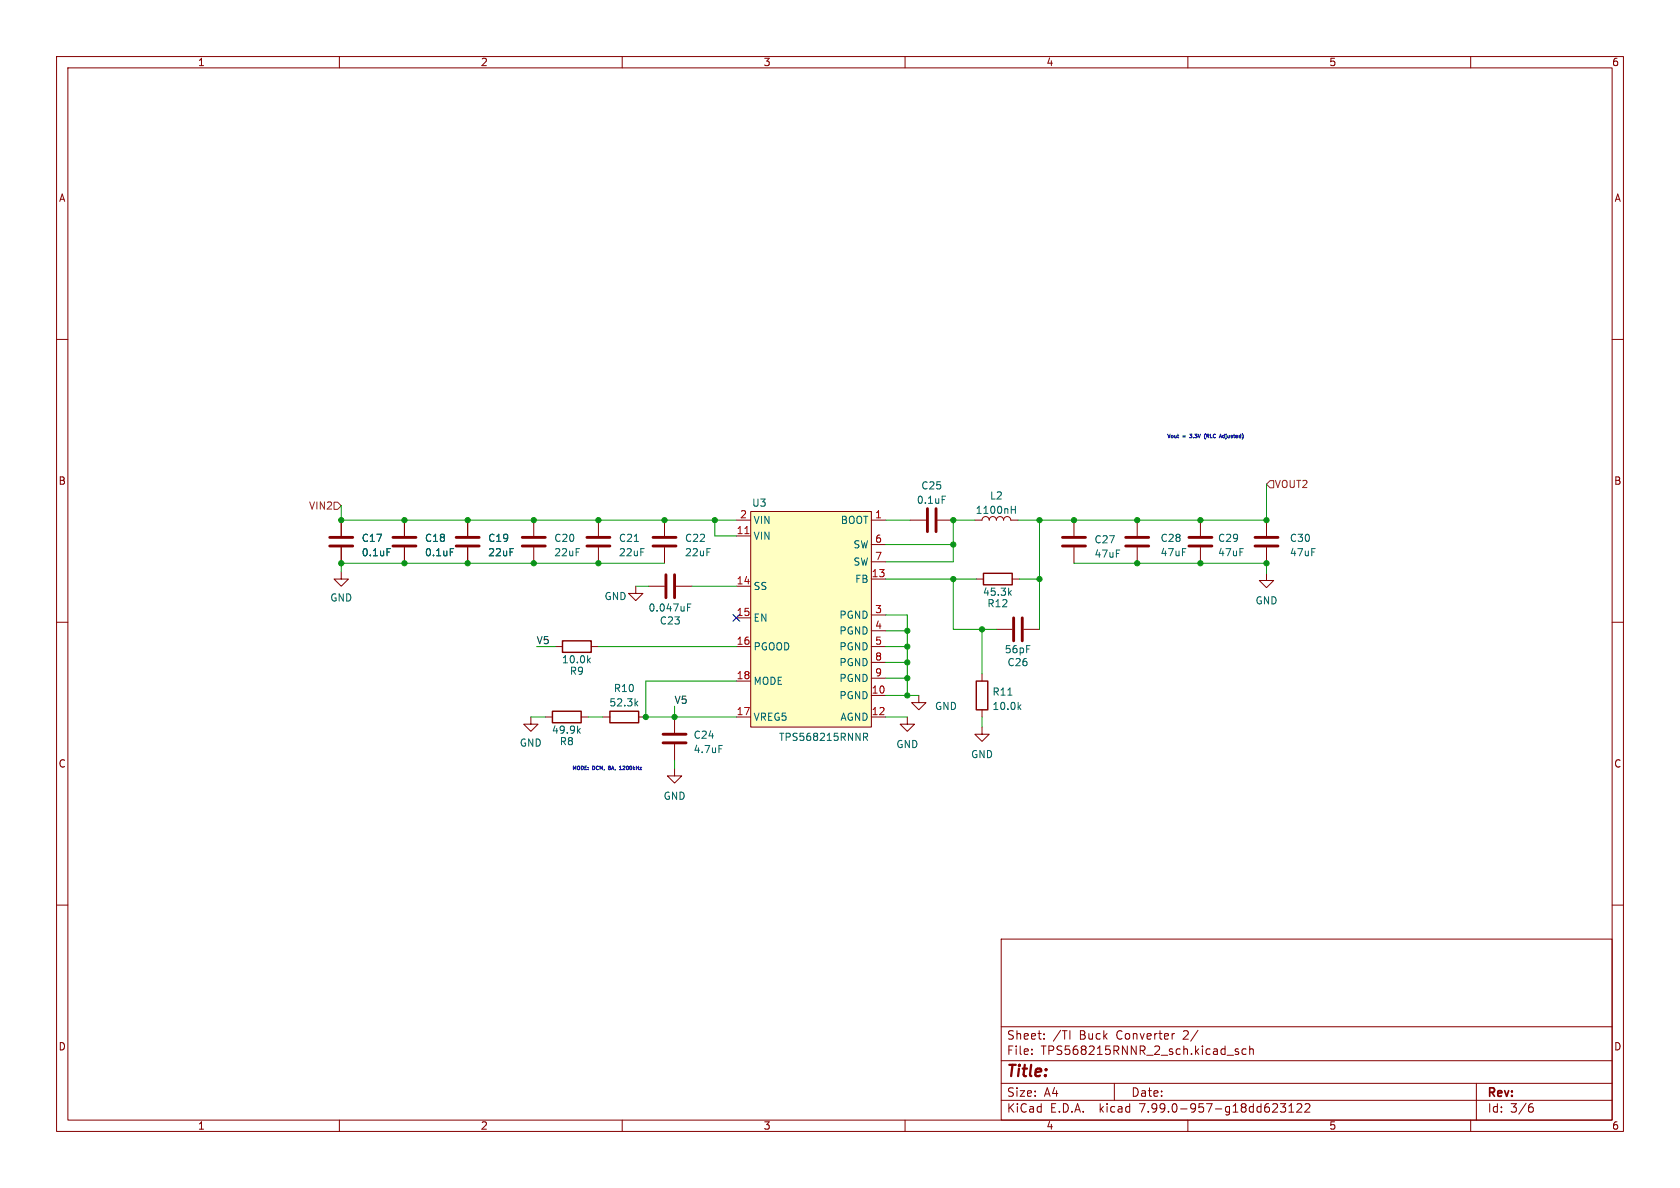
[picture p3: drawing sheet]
<svg xmlns="http://www.w3.org/2000/svg" width="297mm" height="210mm" viewBox="0 0 297 210" stroke-linecap="round" stroke-linejoin="round" font-family="sans-serif">
<g fill="none" stroke="#840000" stroke-width=".18">
<path d="M10 10h277v190h-277zM12 12h273v186h-273zM60 10v2M110 10v2M160 10v2M210 10v2M260 10v2M10 60h2M285 60h2M60.3 91.9v2.8M60.3 96.8v2.8M71.5 91.9v2.8"/>
<path d="M71.5 96.8v2.8M82.7 91.9v2.8M82.7 96.8v2.8M94.4 91.9v2.8M94.4 96.8v2.8M105.8 91.9v2.8M105.8 96.8v2.8M117.5 91.9v2.8M117.5 96.8v2.8M130.2 91.9h2.5M130.2 94.7h2.5M132.7 90.4h21.4v38.1h-21.4z"/>
<path d="M154.1 91.9h2.5M154.1 96.3h2.5M154.1 99.3h2.5M160.9 91.9h2.8M165.7 91.9h2.8M172.3 91.9h1.3a.64 .64 0 0 1 .6-.6 .64 .64 0 0 1 .7 .6 .64 .64 0 0 1 .6-.6 .64 .64 0 0 1 .6 .6 .64 .64 0 0 1 .7-.6 .64 .64 0 0 1 .6 .6 .64 .64 0 0 1 .7-.6 .64 .64 0 0 1 .6 .6h1.3M189.9 91.9v2.8M189.9 96.8v2.8M201 91.9v2.8M201 96.8v2.8M212.2 91.9v2.8M212.2 96.8v2.8"/>
<path d="M223.9 91.9v2.8M223.9 96.8v2.8M10 110h2M60.3 101.1v1.3h1.3l-1.3 1.2-1.2-1.2h1.2M98.2 114.3h1.2M104.5 114.3h1.3M112.4 103.6v1.3h1.3l-1.3 1.3-1.3-1.3h1.3M114.7 103.6h2.8M119.5 103.6h2.8M130.2 103.6h2.5M130.2 109.2h2.5M130.2 114.3h2.5"/>
<path d="M154.1 102.4h2.5M154.1 114.3h2.5M154.1 108.7h2.5M154.1 111.5h2.5M154.1 117.1h2.5M154.1 119.9h2.5M172.6 102.4h1.3M173.6 119.1v1.3M176.1 111.3h2.8M178.9 102.4h1.3M181 111.3h2.8M223.9 101.3v1.3h1.3l-1.3 1.3-1.3-1.3h1.3"/>
<path d="M285 110h2M93.9 126.7v1.3h1.2l-1.2 1.3-1.3-1.3h1.3M96.4 126.7h1.3M102.7 126.7h1.3M106.6 126.7h1.2M112.9 126.7h1.3M119.3 135.9v1.3h1.2l-1.2 1.2-1.3-1.2h1.3M119.3 126.7v2.8M119.3 131.6v2.8M130.2 126.7h2.5M130.2 120.4h2.5M154.1 126.7h2.5"/>
<path d="M154.1 122.9h2.5M160.4 126.7v1.3h1.3l-1.3 1.3-1.3-1.3h1.3M162.4 122.9v1.3h1.3l-1.3 1.3-1.2-1.3h1.2M173.6 128.5v1.3h1.3l-1.3 1.3-1.3-1.3h1.3M173.6 125.5v1.2M10 160h2M285 160h2M177 166h108v32h-108zM60 198v2M110 198v2M160 198v2M177 194.5h108"/>
<path d="M177 191.5h108M177 187.5h108M177 181.5h108M182.4 186.3v.1M182.4 185.5v.1M184.6 183.6v.1M184.6 182.8v.1M189.1 182.2v1.5M197 191.5v3M207.6 182.7l-.3 .1M210 198v2M211.8 182.1l-1.3 2"/>
<path d="M218.9 185.5l-.3-.1-.2 .2v.2l.5 .2v.3h-.5M220.3 185.5l-.4-.1-.3 .3v.4l.1 .2h.6M220.9 185.5l.2-.1 .4 .1 .1 .9M220.9 184.9v1.5M225.6 195.1l.3 .3-.1 .3-.9 .9h1M226.4 195.1h.9l-.5 .6 .4 .1v.7l-.2 .1h-.4l-.2-.1M227.9 196.6h.8M227.9 195.5l.4-.4v1.5M229.3 195.2l.6-.1 .2 .1v.3l-.9 1.1h.9M230.7 195.2l.6-.1 .2 .1 .1 .3-1 1.1h1M260 198v2M261 191.5v6.5"/>
<path d="M270.5 195.7h.4l.2 .3-.1 .5-.5 .1M270.9 195.1l-.4 .1"/>
</g>
<path d="M99.4 113.3h5.1v2h-5.1zM173.9 101.3h5v2.1h-5zM97.7 125.7h5v2.1h-5zM107.8 125.7h5.1v2.1h-5.1zM172.6 120.4h2v5.1h-2z" fill="none" stroke="#840000" stroke-width=".25"/>
<g fill="none" stroke="#006464" stroke-width=".18">
<path d="M68.4 97h.6M79.6 97h.6M166.6 87.7h.6M178.8 90.1h.7M179.5 89.5v1.3M104 116.7l.4 .5M104.4 116.3l-.5 .5M121.5 107.4h.5M121.5 106.8h.6M178.4 104.8l.4 .4M178.8 104.4l-.5 .5M102.2 129.1l.4 .5"/>
<path d="M102.6 128.8l-.5 .5M112.4 124.3l.4 .5M112.8 123.9l-.5 .5M127.1 131.8h.6M152.7 129.6h.4l.3 .3-.1 .3-.6 .1M153 130.3l.4 .6M180.1 124.9l.4 .5M180.5 124.6l-.5 .5"/>
</g>
<path d="M132.7 90.4h21.4v38.1h-21.4z" fill="#ffffc2" stroke="#ffffc2" stroke-width=".18"/>
<path d="M131.7 94.3h.7" fill="none" stroke="#a90000" stroke-width=".18"/>
<g fill="none" stroke="#840000" stroke-width=".51">
<path d="M58.3 96.5h4.1M58.3 95h4.1M69.5 96.5h4M69.5 95h4M80.6 96.5h4.1M80.6 95h4.1M92.3 96.5h4.1M92.3 95h4.1M103.8 96.5h4M103.8 95h4M115.4 96.5h4.1M115.4 95h4.1"/>
<path d="M164 89.9v4.1M165.5 89.9v4.1M187.8 96.5h4.1M187.8 95h4.1M199 96.5h4.1M199 95h4.1M210.2 96.5h4M210.2 95h4M221.9 96.5h4M221.9 95h4M117.7 101.6v4.1M119.3 101.6v4.1"/>
<path d="M179.2 109.2v4.1M180.7 109.2v4.1M117.2 131.3h4.1M117.2 129.8h4.1"/>
</g>
<path d="M59.1 88.8h.6l.6 .6-.6 .6h-.6zM224.5 85h.7v1.2h-.7l-.6-.6z" fill="none" stroke="#725600" stroke-width=".18"/>
<path d="M210.3 76.8h.4M210.3 77.3l.3 .1M213.1 76.7l-.2 .4 .2 .5M215.6 77.2h.3M215.8 76.8l.2 .6M216.2 77v.4M107.7 135.4l-.1 .1 .1 .2-.1 .2 .1 .2M109.5 136.1h.4M109.5 135.6l.2-.2v.7" fill="none" stroke="#0000c2" stroke-width=".18"/>
<g fill="none" stroke="#009600" stroke-width=".18">
<path d="M60.3 89.4v2.5h69.9M117.5 99.6h-57.2v1.5M126.4 91.9v2.8h3.8M156.6 91.9h4.3M156.6 96.3h11.9M172.3 91.9h-3.8v7.4h-11.9M183.8 91.9v19.4M189.9 99.6h34v1.7M223.9 85.6v6.3h-43.9M94.9 114.3h3.3M105.8 114.3h24.4M112.4 103.6h2.3"/>
<path d="M122.3 103.6h7.9M156.6 117.1h3.8M156.6 102.4h16M156.6 114.3h3.8M156.6 108.7h3.8v14.2M156.6 119.9h3.8M156.6 111.5h3.8M168.5 102.4v8.9h7.6M173.6 111.3v7.8M180.2 102.4h3.6M93.9 126.7h2.5M104 126.7h2.6"/>
<path d="M119.3 124.8v1.9M119.3 134.4v1.5M130.2 120.4h-16v6.3h16M156.6 122.9h5.8M156.6 126.7h3.8M173.6 126.7v1.8"/>
</g>
<path d="M129.6 108.6l1.2 1.2M130.8 108.6l-1.2 1.2" fill="none" stroke="#000084" stroke-width=".18"/>
<g fill="#009600" stroke="#009600" stroke-width=".18">
<circle cx="168.5" cy="102.4" r=".46"/>
<circle cx="160.4" cy="111.5" r=".46"/>
<circle cx="168.5" cy="96.3" r=".46"/>
<circle cx="168.5" cy="91.9" r=".46"/>
<circle cx="160.4" cy="117.1" r=".46"/>
<circle cx="160.4" cy="114.3" r=".46"/>
<circle cx="117.5" cy="91.9" r=".46"/>
<circle cx="126.4" cy="91.9" r=".46"/>
<circle cx="212.2" cy="91.9" r=".46"/>
<circle cx="212.2" cy="99.6" r=".46"/>
<circle cx="183.8" cy="91.9" r=".46"/>
<circle cx="189.9" cy="91.9" r=".46"/>
<circle cx="183.8" cy="102.4" r=".46"/>
<circle cx="201" cy="99.6" r=".46"/>
<circle cx="201" cy="91.9" r=".46"/>
<circle cx="223.9" cy="99.6" r=".46"/>
<circle cx="223.9" cy="91.9" r=".46"/>
<circle cx="71.5" cy="91.9" r=".46"/>
<circle cx="82.7" cy="91.9" r=".46"/>
<circle cx="105.8" cy="91.9" r=".46"/>
<circle cx="94.4" cy="91.9" r=".46"/>
<circle cx="60.3" cy="99.6" r=".46"/>
<circle cx="71.5" cy="99.6" r=".46"/>
<circle cx="94.4" cy="99.6" r=".46"/>
<circle cx="105.8" cy="99.6" r=".46"/>
<circle cx="60.3" cy="91.9" r=".46"/>
<circle cx="82.7" cy="99.6" r=".46"/>
<circle cx="160.4" cy="119.9" r=".46"/>
<circle cx="160.4" cy="122.9" r=".46"/>
<circle cx="173.6" cy="111.3" r=".46"/>
<circle cx="114.2" cy="126.7" r=".46"/>
<circle cx="119.3" cy="126.7" r=".46"/>
</g>
<text font-size="2.8" fill="#840000" x="178" y="190.8">Title:</text>
<g font-size="2.1" fill="#840000">
<text x="178" y="183.9">Sheet:</text>
<text x="186.2" y="183.9">/TI</text>
<text x="190.8" y="183.9">Buck</text>
<text x="197.4" y="183.9">Converter</text>
<text x="209.3" y="183.9">2/</text>
<text x="178" y="186.6">File:</text>
<text x="184" y="186.6">TPS568215RNNR_2_sch.kicad_sch</text>
<text x="178" y="196.8">KiCad</text>
<text x="178" y="194">Size:</text>
<text x="184.6" y="194">A4</text>
<text x="185.7" y="196.8">E.D.A.</text>
<text x="194.4" y="196.8">kicad</text>
<text x="200" y="194">Date:</text>
<text x="201.5" y="196.8">7.99.0-957-g18dd623122</text>
<text x="263" y="194.2">Rev:</text>
<text x="263" y="196.8">Id:</text>
<text x="267" y="196.8">3/6</text>
</g>
<g font-size="1.8" fill="#840000">
<text x="35" y="11.8">1</text>
<text x="85" y="11.8">2</text>
<text x="135" y="11.8">3</text>
<text x="185" y="11.8">4</text>
<text x="235" y="11.8">5</text>
<text x="285" y="11.8">6</text>
<text x="10.4" y="35.8">A</text>
<text x="285.4" y="35.8">A</text>
<text x="10.3" y="85.8">B</text>
<text x="285.3" y="85.8">B</text>
<text x="10.3" y="135.8">C</text>
<text x="285.3" y="135.8">C</text>
<text x="10.3" y="185.8">D</text>
<text x="285.3" y="185.8">D</text>
<text x="35" y="199.8">1</text>
<text x="85" y="199.8">2</text>
<text x="135" y="199.8">3</text>
<text x="185" y="199.8">4</text>
<text x="235" y="199.8">5</text>
<text x="285" y="199.8">6</text>
</g>
<g font-size="1.8" fill="#006464">
<text x="132.9" y="89.7">U3</text>
<text x="162" y="89.2">0.1uF</text>
<text x="162.8" y="86.7">C25</text>
<text x="175" y="88.5">L2</text>
<text x="63.9" y="95.9">C17</text>
<text x="75.1" y="95.9">C18</text>
<text x="86.2" y="95.9">C19</text>
<text x="97.9" y="95.9">C20</text>
<text x="109.4" y="95.9">C21</text>
<text x="121" y="95.9">C22</text>
<text x="133.2" y="95.6">VIN</text>
<text x="133.2" y="92.8">VIN</text>
<text x="148.5" y="92.8">BOOT</text>
<text x="172.4" y="91">1100nH</text>
<text x="205.1" y="95.9">C28</text>
<text x="215.3" y="95.9">C29</text>
<text x="228" y="95.9">C30</text>
<text x="63.9" y="98.5">0.1uF</text>
<text x="75.1" y="98.5">0.1uF</text>
<text x="86.2" y="98.5">22uF</text>
<text x="97.9" y="98.5">22uF</text>
<text x="109.4" y="98.5">22uF</text>
<text x="121" y="98.5">22uF</text>
<text x="150.8" y="97.1">SW</text>
<text x="150.8" y="100.1">SW</text>
<text x="193.4" y="96.2">C27</text>
<text x="193.4" y="98.7">47uF</text>
<text x="205.1" y="98.5">47uF</text>
<text x="215.3" y="98.5">47uF</text>
<text x="228" y="98.5">47uF</text>
<text x="58.3" y="106.5">GND</text>
<text x="106.8" y="106.2">GND</text>
<text x="133.2" y="104.5">SS</text>
<text x="151.1" y="103.2">FB</text>
<text x="173.7" y="105.5">45.3k</text>
<text x="174.5" y="107.5">R12</text>
<text x="221.9" y="107">GND</text>
<text x="114.6" y="108.3">0.047uF</text>
<text x="116.6" y="110.6">C23</text>
<text x="133.2" y="110">EN</text>
<text x="148.3" y="109.5">PGND</text>
<text x="148.3" y="112.3">PGND</text>
<text x="99.3" y="117.4">10.0k</text>
<text x="100.7" y="119.4">R9</text>
<text x="133.2" y="115.1">PGOOD</text>
<text x="148.3" y="115.1">PGND</text>
<text x="148.3" y="117.9">PGND</text>
<text x="177.6" y="115.6">56pF</text>
<text x="178.1" y="117.9">C26</text>
<text x="107.7" y="125">52.3k</text>
<text x="108.5" y="122.5">R10</text>
<text x="133.2" y="121.2">MODE</text>
<text x="148.3" y="123.8">PGND</text>
<text x="148.3" y="120.7">PGND</text>
<text x="165.2" y="125.7">GND</text>
<text x="175.4" y="123.1">R11</text>
<text x="175.4" y="125.7">10.0k</text>
<text x="97.5" y="129.9">49.9k</text>
<text x="98.9" y="131.9">R8</text>
<text x="122.6" y="130.7">C24</text>
<text x="133.2" y="127.6">VREG5</text>
<text x="137.7" y="131.1">TPS568215RNNR</text>
<text x="148.5" y="127.6">AGND</text>
<text x="91.8" y="132.1">GND</text>
<text x="122.6" y="133.3">4.7uF</text>
<text x="158.4" y="132.4">GND</text>
<text x="171.6" y="134.2">GND</text>
<text x="117.3" y="141.5">GND</text>
</g>
<g font-size="1.8" fill="#725600">
<text x="225.4" y="86.4">VOUT2</text>
<text x="54.5" y="90.2">VIN2</text>
</g>
<g font-size="1.8" fill="#a90000">
<text x="130.2" y="94.5">11</text>
<text x="130.8" y="91.7">2</text>
<text x="154.7" y="91.7">1</text>
<text x="154.7" y="96">6</text>
<text x="154.7" y="99.1">7</text>
<text x="130.2" y="103.4">14</text>
<text x="154" y="102.1">13</text>
<text x="130.2" y="109">15</text>
<text x="154.7" y="108.5">3</text>
<text x="154.7" y="111.3">4</text>
<text x="130.2" y="114">16</text>
<text x="154.7" y="114">5</text>
<text x="154.7" y="116.8">8</text>
<text x="154.7" y="119.6">9</text>
<text x="130.2" y="120.1">18</text>
<text x="154" y="122.7">10</text>
<text x="130.2" y="126.5">17</text>
<text x="154" y="126.5">12</text>
</g>
<g font-size="1.8" fill="#0f0f0f">
<text x="94.9" y="114">V5</text>
<text x="119.3" y="124.5">V5</text>
</g>
<g font-size=".9" fill="#0000c2">
<text x="206.4" y="77.5">Vout</text>
<text x="209.2" y="77.5">=</text>
<text x="210.7" y="77.5">3.3V</text>
<text x="213.5" y="77.5">(RLC</text>
<text x="216.5" y="77.5">Adjusted)</text>
<text x="101.2" y="136.1">MODE:</text>
<text x="104.9" y="136.1">DCM,</text>
<text x="107.9" y="136.1">8A,</text>
<text x="110.1" y="136.1">1200kHz</text>
</g>
</svg>
